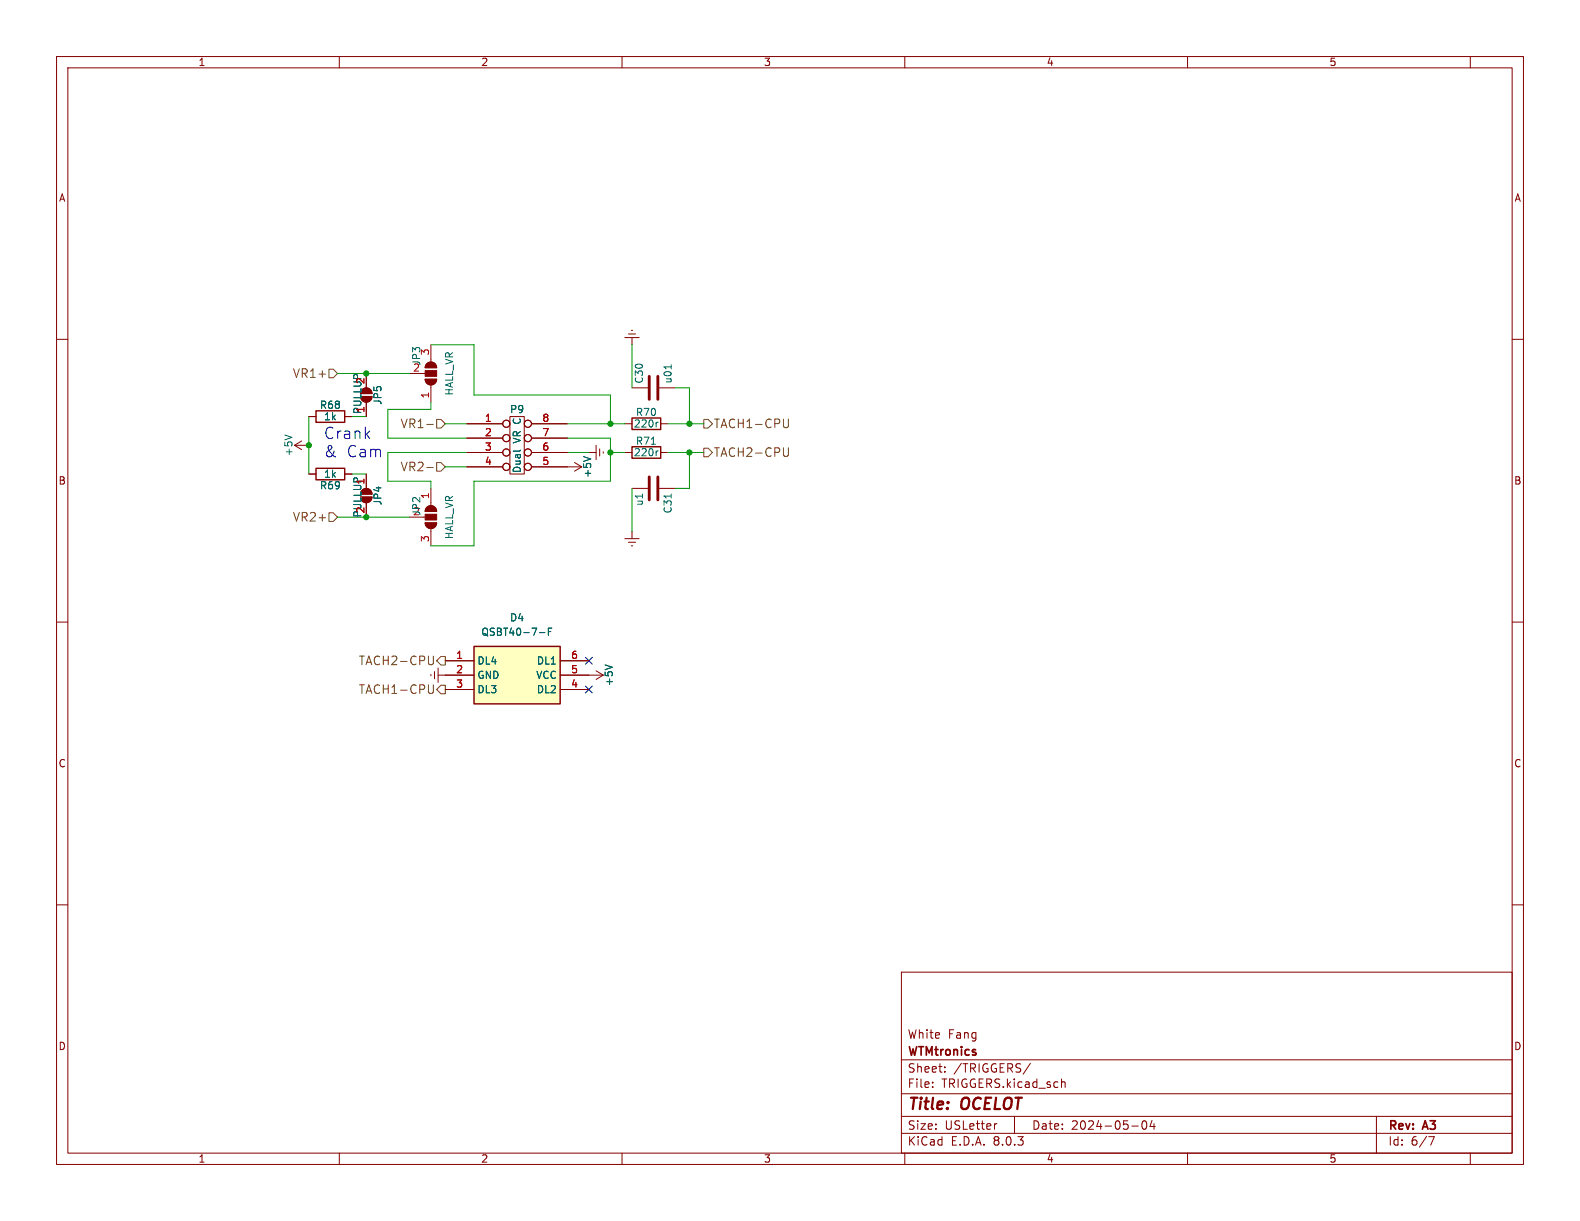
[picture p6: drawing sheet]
<svg xmlns="http://www.w3.org/2000/svg" width="279mm" height="216mm" viewBox="0 0 279 216" stroke-linecap="round" stroke-linejoin="round" font-family="sans-serif">
<g fill="none" stroke="#840000" stroke-width=".18">
<path d="M10 10h259.4v195.9h-259.4zM12 12h255.4v191.9h-255.4zM60 10v2M110 10v2M160 10v2M210 10v2M260 10v2M10 60h2M110.5 59.7h2.5M111.1 59.1h1.3M111.6 58.4h.3M111.8 59.7v1.3"/>
<path d="M267.4 60h2M52.1 78.7l1.2 .8M52.1 78.7h2.5M53.3 78l-1.2 .7M54.6 73.7h1.3M61 73.7h1.2M63.8 70.1h2a1.02 1.02 0 0 1-1 1 1.02 1.02 0 0 1-1-1zM64 68.9a1.02 1.02 0 0 1 1.2-.2 1.02 1.02 0 0 1 .6 .9h-2zM64.8 66v2.6M64.8 71.1v2.6M105.4 78.7v2.6M106 79.4v1.2"/>
<path d="M106.7 79.9v.2M104.1 80h1.3M110.5 95.3h2.5M111.1 95.9h1.3M111.6 96.5h.3M111.8 86.4h2.8M111.8 94v1.3M116.6 86.4h2.8M10 110h2M76.2 119.3v.2M76.8 118.7v1.3M77.5 119.4h1.2"/>
<path d="M77.5 118.1v2.6M104.1 119.4h2.6M105.4 118.6l1.3 .8M106.7 119.4l-1.3 .7M267.4 110h2M10 160h2M267.4 160h2M159.4 171.9h108v32h-108zM159.4 197.4h108M159.4 193.4h108M159.4 187.4h108M164.9 192.1v.2"/>
<path d="M164.9 191.4v.1M167.1 189.4v.2M167.1 188.7v.1M176.3 198.7l-.3 .1M179.4 197.4v3M182.2 188l-1.3 1.9M187.8 191.4h.5l.1 .9M200.1 199.1h1.2M202.1 198.3l.2-.1a.81 .81 0 0 1 .6 .6 .81 .81 0 0 1-.3 .8l-.2 .1a.81 .81 0 0 1-.3-1.4zM203.7 198.1l-.3 1.1h.9M204.1 198.7v1M243.4 197.4v6.5"/>
<path d="M60 203.9v2M110 203.9v2M159.4 200.4h108M160 203.9v2M210 203.9v2M252.6 201h1l-.6 1.5M260 203.9v2"/>
</g>
<path d="M50.4 76.9l1.2 .4M118.7 87.3v.8M107 117.6l1.3 .4" fill="none" stroke="#006464" stroke-width=".18"/>
<path d="M114.8 84.3v4.1M116.3 84.3v4.1" fill="none" stroke="#840000" stroke-width=".51"/>
<g fill="#840000" stroke="#840000" stroke-width=".18">
<path d="M63.8 70.1h2a1.02 1.02 0 0 1-1 1 1.02 1.02 0 0 1-1-1z"/>
<path d="M64 68.9a1.02 1.02 0 0 1 1.2-.2 1.02 1.02 0 0 1 .6 .9h-2z"/>
</g>
<path d="M55.9 72.6h5.1v2.1h-5.1z" fill="none" stroke="#840000" stroke-width=".25"/>
<path d="M83.8 114.3h15.3v10.2h-15.3z" fill="#ffffc2"/>
<path d="M111.8 73.9h5v2h-5zM111.8 79h5v2h-5zM55.9 82.8h5.1v2h-5.1zM83.8 114.3h15.3v10.2h-15.3z" fill="none" stroke="#840000" stroke-width=".25"/>
<g fill="none" stroke="#840000" stroke-width=".18">
<path d="M54.6 73.7h1.3M61 73.7h1.2M64.8 66v2.6M64.8 71.1v2.6M72.4 66h2.8M75.2 67.1h2a1.02 1.02 0 0 1-1 1 1.02 1.02 0 0 1-1-1zM75.5 64.3a1.02 1.02 0 0 1 1.1-.2 1.02 1.02 0 0 1 .6 .9h-2zM76.2 61v3M76.2 68.1v3M82.5 74.9h6.4M82.5 77.5h6.4M90.2 73.7h2.5v10.1h-2.5z"/>
<path d="M94 74.9h6.3M94 77.5h6.3M110.5 74.9h1.3M111.8 68.6h2.8M116.6 68.6h2.8M116.8 74.9h1.3M54.6 83.8h1.3M61 83.8h1.2M63.8 87.9h2a1.02 1.02 0 0 1-1 1 1.02 1.02 0 0 1-1-1zM64 86.7a1.02 1.02 0 0 1 1.2-.3 1.02 1.02 0 0 1 .6 1h-2zM64.8 83.8v2.6M64.8 88.9v2.5"/>
<path d="M72.4 91.4h2.8M75.2 92.5h2a1.02 1.02 0 0 1-1 1 1.02 1.02 0 0 1-1-1zM75.5 89.7a1.02 1.02 0 0 1 1.1-.2 1.02 1.02 0 0 1 .6 .9h-2zM76.2 86.4v3M76.2 93.5v3M82.5 82.6h6.4M82.5 80h6.4M94 82.6h8.9M94 80h6.3M101.6 81.8l1.3 .8M102.9 82.6l-1.3 .7M110.5 80h1.3"/>
<path d="M116.8 80h1.3M78.7 116.8h5.1M78.7 119.4h5.1M99.1 116.8h5M99.1 119.4h5M78.7 121.9h5.1M99.1 121.9h5"/>
<circle cx="89.5" cy="77.5" r=".63"/>
<circle cx="89.5" cy="74.9" r=".63"/>
<circle cx="93.3" cy="74.9" r=".63"/>
<circle cx="93.3" cy="77.5" r=".63"/>
<circle cx="89.5" cy="80" r=".63"/>
<circle cx="89.5" cy="82.5" r=".63"/>
<circle cx="93.3" cy="82.5" r=".63"/>
<circle cx="93.3" cy="80" r=".63"/>
</g>
<path d="M92 79.6v.1M115.2 78.6h.7M116.4 74.7h-.3M116.4 79.7l-.3 .1M118.7 64.5v.7M103.2 80.7l1.3 .5M95.4 111.9h1M97 111.7h.4M97.6 111.1h-.6v1.2M107 117.6l1.3 .4" fill="none" stroke="#006464" stroke-width=".18"/>
<g fill="#840000" stroke="#840000" stroke-width=".18">
<path d="M64 86.7a1.02 1.02 0 0 1 1.2-.3 1.02 1.02 0 0 1 .6 1h-2z"/>
<path d="M63.8 87.9h2a1.02 1.02 0 0 1-1 1 1.02 1.02 0 0 1-1-1z"/>
<path d="M75.5 89.7a1.02 1.02 0 0 1 1.1-.2 1.02 1.02 0 0 1 .6 .9h-2z"/>
<path d="M75.2 90.9h2v1h-2z"/>
<path d="M75.2 92.5h2a1.02 1.02 0 0 1-1 1 1.02 1.02 0 0 1-1-1z"/>
<path d="M75.2 67.1h2a1.02 1.02 0 0 1-1 1 1.02 1.02 0 0 1-1-1z"/>
<path d="M75.2 65.5h2v1h-2z"/>
<path d="M75.5 64.3a1.02 1.02 0 0 1 1.1-.2 1.02 1.02 0 0 1 .6 .9h-2z"/>
</g>
<path d="M114.8 66.5v4.1M116.3 66.5v4.1" fill="none" stroke="#840000" stroke-width=".51"/>
<g fill="none" stroke="#725600" stroke-width=".18">
<path d="M58.2 65.3h.7l.8 .7-.8 .8h-.7zM75.5 75h1.1M77.2 74.2h.8l.7 .7-.7 .8h-.8zM124.5 79.2h.7l.8 .8-.8 .8h-.7zM124.5 74.2h.7l.8 .7-.8 .8h-.7zM139.4 79.2l-.1 1.4-.2 .1-.4-.1M139.4 74.1l-.1 1.4-.2 .1h-.4M58.2 90.7h.7l.8 .7-.8 .8h-.7zM75.5 82.7h1.1M77.2 81.8h.8l.7 .8-.7 .7h-.8zM76.6 116v1.2l-.1 .3h-.4M78 116.1h.7v1.5h-.7l-.8-.8z"/>
<path d="M76.6 121.1v1.2l-.1 .2-.4 .1M78 121.2h.7v1.5h-.7l-.8-.8z"/>
</g>
<g fill="none" stroke="#009600" stroke-width=".18">
<path d="M54.6 73.7v10.1M59.7 66h12.7M62.2 73.7h2.6M76.2 71.1v1.3h-7.6v5.1h13.9M76.2 61h7.6v8.9h24.1v5M78.7 74.9h3.8M100.3 77.5h7.6v7.6h-24.1v11.4h-7.6M100.3 74.9h10.2M111.8 61v7.6M118.1 74.9h6.4M119.4 68.6h2.5v6.3M59.7 91.4h12.7"/>
<path d="M62.2 83.8h2.6M78.7 82.6h3.8M82.5 80h-13.9v5.1h7.6v1.3M100.3 80h3.8M107.9 80h2.6M111.8 86.4v7.6M118.1 80h6.4M121.9 80v6.4h-2.5"/>
</g>
<path d="M103.5 116.2l1.2 1.2M104.7 116.2l-1.2 1.2M103.5 121.3l1.2 1.2M104.7 121.3l-1.2 1.2" fill="none" stroke="#000084" stroke-width=".18"/>
<g fill="#009600" stroke="#009600" stroke-width=".18">
<circle cx="64.8" cy="66" r=".46"/>
<circle cx="64.8" cy="91.4" r=".46"/>
<circle cx="54.6" cy="78.7" r=".46"/>
<circle cx="107.9" cy="80" r=".46"/>
<circle cx="107.9" cy="74.9" r=".46"/>
<circle cx="121.9" cy="80" r=".46"/>
<circle cx="121.9" cy="74.9" r=".46"/>
</g>
<g font-size="2.8" fill="#0000c2">
<text x="57.1" y="77.8">Crank</text>
<text x="57.1" y="81">&amp;</text>
<text x="61.2" y="81">Cam</text>
</g>
<g font-size="2.8" fill="#840000">
<text x="160.4" y="196.8">Title:</text>
<text x="170.1" y="196.8">OCELOT</text>
</g>
<g font-size="2.1" fill="#725600">
<text x="51.7" y="67">VR1+</text>
<text x="70.8" y="75.9">VR1-</text>
<text x="126.1" y="75.9">TACH1-CPU</text>
<text x="70.8" y="83.5">VR2-</text>
<text x="126.1" y="81">TACH2-CPU</text>
<text x="51.7" y="92.4">VR2+</text>
<text x="63.4" y="117.8">TACH2-CPU</text>
<text x="63.4" y="122.9">TACH1-CPU</text>
</g>
<g font-size="2.1" fill="#840000">
<text x="160.4" y="183.9">White</text>
<text x="167.6" y="183.9">Fang</text>
<text x="160.4" y="189.9">Sheet:</text>
<text x="160.4" y="187.1">WTMtronics</text>
<text x="168.6" y="189.9">/TRIGGERS/</text>
<text x="160.4" y="192.6">File:</text>
<text x="166.5" y="192.6">TRIGGERS.kicad_sch</text>
<text x="160.4" y="202.8">KiCad</text>
<text x="160.4" y="200">Size:</text>
<text x="167.1" y="200">USLetter</text>
<text x="168.1" y="202.8">E.D.A.</text>
<text x="175.7" y="202.8">8.0.3</text>
<text x="182.4" y="200">Date:</text>
<text x="189.4" y="200">2024-05-04</text>
<text x="245.4" y="200.2">Rev:</text>
<text x="245.4" y="202.8">Id:</text>
<text x="249.5" y="202.8">6/7</text>
<text x="251.8" y="200.2">A3</text>
</g>
<g font-size="1.8" fill="#840000">
<text x="35" y="11.9">1</text>
<text x="85" y="11.9">2</text>
<text x="135" y="11.9">3</text>
<text x="185" y="11.9">4</text>
<text x="235" y="11.9">5</text>
<text x="10.3" y="35.9">A</text>
<text x="267.7" y="35.9">A</text>
<text x="10.3" y="85.9">B</text>
<text x="267.7" y="85.9">B</text>
<text x="10.3" y="135.9">C</text>
<text x="267.7" y="135.9">C</text>
<text x="10.3" y="185.9">D</text>
<text x="267.7" y="185.9">D</text>
<text x="35" y="205.8">1</text>
<text x="85" y="205.8">2</text>
<text x="135" y="205.8">3</text>
<text x="185" y="205.8">4</text>
<text x="235" y="205.8">5</text>
</g>
<g font-size="1.8" fill="#006464">
<text x="73" y="65.8">2</text>
<text x="74.5" y="64.8" transform="rotate(-90 74.5 64.8)">JP3</text>
<text x="75.9" y="62.9" transform="rotate(-90 75.9 62.9)">3</text>
<text x="67.7" y="71.7" transform="rotate(-90 67.7 71.7)">JP5</text>
<text x="80.3" y="70" transform="rotate(-90 80.3 70)">HALL_VR</text>
<text x="113.9" y="67.9" transform="rotate(-90 113.9 67.9)">C30</text>
<text x="119" y="67.9" transform="rotate(-90 119 67.9)">u01</text>
<text x="56.5" y="72.5">R68</text>
<text x="57.2" y="74.5">1k</text>
<text x="64.1" y="73.3" transform="rotate(-90 64.1 73.3)">PULLUP</text>
<text x="90.1" y="73.3">P9</text>
<text x="112" y="75.8">220r</text>
<text x="112.4" y="73.8">R70</text>
<text x="51.9" y="80.8" transform="rotate(-90 51.9 80.8)">+5V</text>
<text x="92.3" y="83.7" transform="rotate(-90 92.3 83.7)">Dual</text>
<text x="92.3" y="78.3" transform="rotate(-90 92.3 78.3)">VR C</text>
<text x="112" y="80.9">220r</text>
<text x="112.4" y="78.8">R71</text>
<text x="56.5" y="86.7">R69</text>
<text x="57.2" y="84.7">1k</text>
<text x="67.7" y="89.5" transform="rotate(-90 67.7 89.5)">JP4</text>
<text x="75.9" y="88.3" transform="rotate(-90 75.9 88.3)">1</text>
<text x="104.7" y="84.6" transform="rotate(-90 104.7 84.6)">+5V</text>
<text x="113.9" y="89.6" transform="rotate(-90 113.9 89.6)">u1</text>
<text x="64.1" y="91.6" transform="rotate(-90 64.1 91.6)">PULLUP</text>
<text x="73" y="91.2">2</text>
<text x="74.5" y="91.3" transform="rotate(-90 74.5 91.3)">JP2</text>
<text x="80.3" y="95.4" transform="rotate(-90 80.3 95.4)">HALL_VR</text>
<text x="119" y="90.9" transform="rotate(-90 119 90.9)">C31</text>
<text x="85" y="112.6">QSBT40-7-F</text>
<text x="90.1" y="110.1">D4</text>
<text x="84.3" y="117.7">DL4</text>
<text x="94.8" y="117.7">DL1</text>
<text x="84.3" y="120.2">GND</text>
<text x="84.3" y="122.8">DL3</text>
<text x="94.7" y="120.2">VCC</text>
<text x="94.8" y="122.8">DL2</text>
<text x="108.6" y="121.4" transform="rotate(-90 108.6 121.4)">+5V</text>
</g>
<g font-size="1.8" fill="#a90000">
<text x="64.5" y="68" transform="rotate(-90 64.5 68)">2</text>
<text x="75.9" y="70.6" transform="rotate(-90 75.9 70.6)">1</text>
<text x="64.5" y="73.1" transform="rotate(-90 64.5 73.1)">1</text>
<text x="85.7" y="74.7">1</text>
<text x="85.7" y="77.2">2</text>
<text x="95.8" y="77.2">7</text>
<text x="95.8" y="74.7">8</text>
<text x="85.7" y="79.8">3</text>
<text x="85.7" y="82.3">4</text>
<text x="95.8" y="82.3">5</text>
<text x="95.8" y="79.8">6</text>
<text x="64.5" y="85.8" transform="rotate(-90 64.5 85.8)">1</text>
<text x="64.5" y="90.9" transform="rotate(-90 64.5 90.9)">2</text>
<text x="75.9" y="96" transform="rotate(-90 75.9 96)">3</text>
<text x="80.6" y="116.6">1</text>
<text x="80.6" y="119.1">2</text>
<text x="100.9" y="119.1">5</text>
<text x="100.9" y="116.6">6</text>
<text x="80.6" y="121.7">3</text>
<text x="100.9" y="121.7">4</text>
</g>
</svg>
